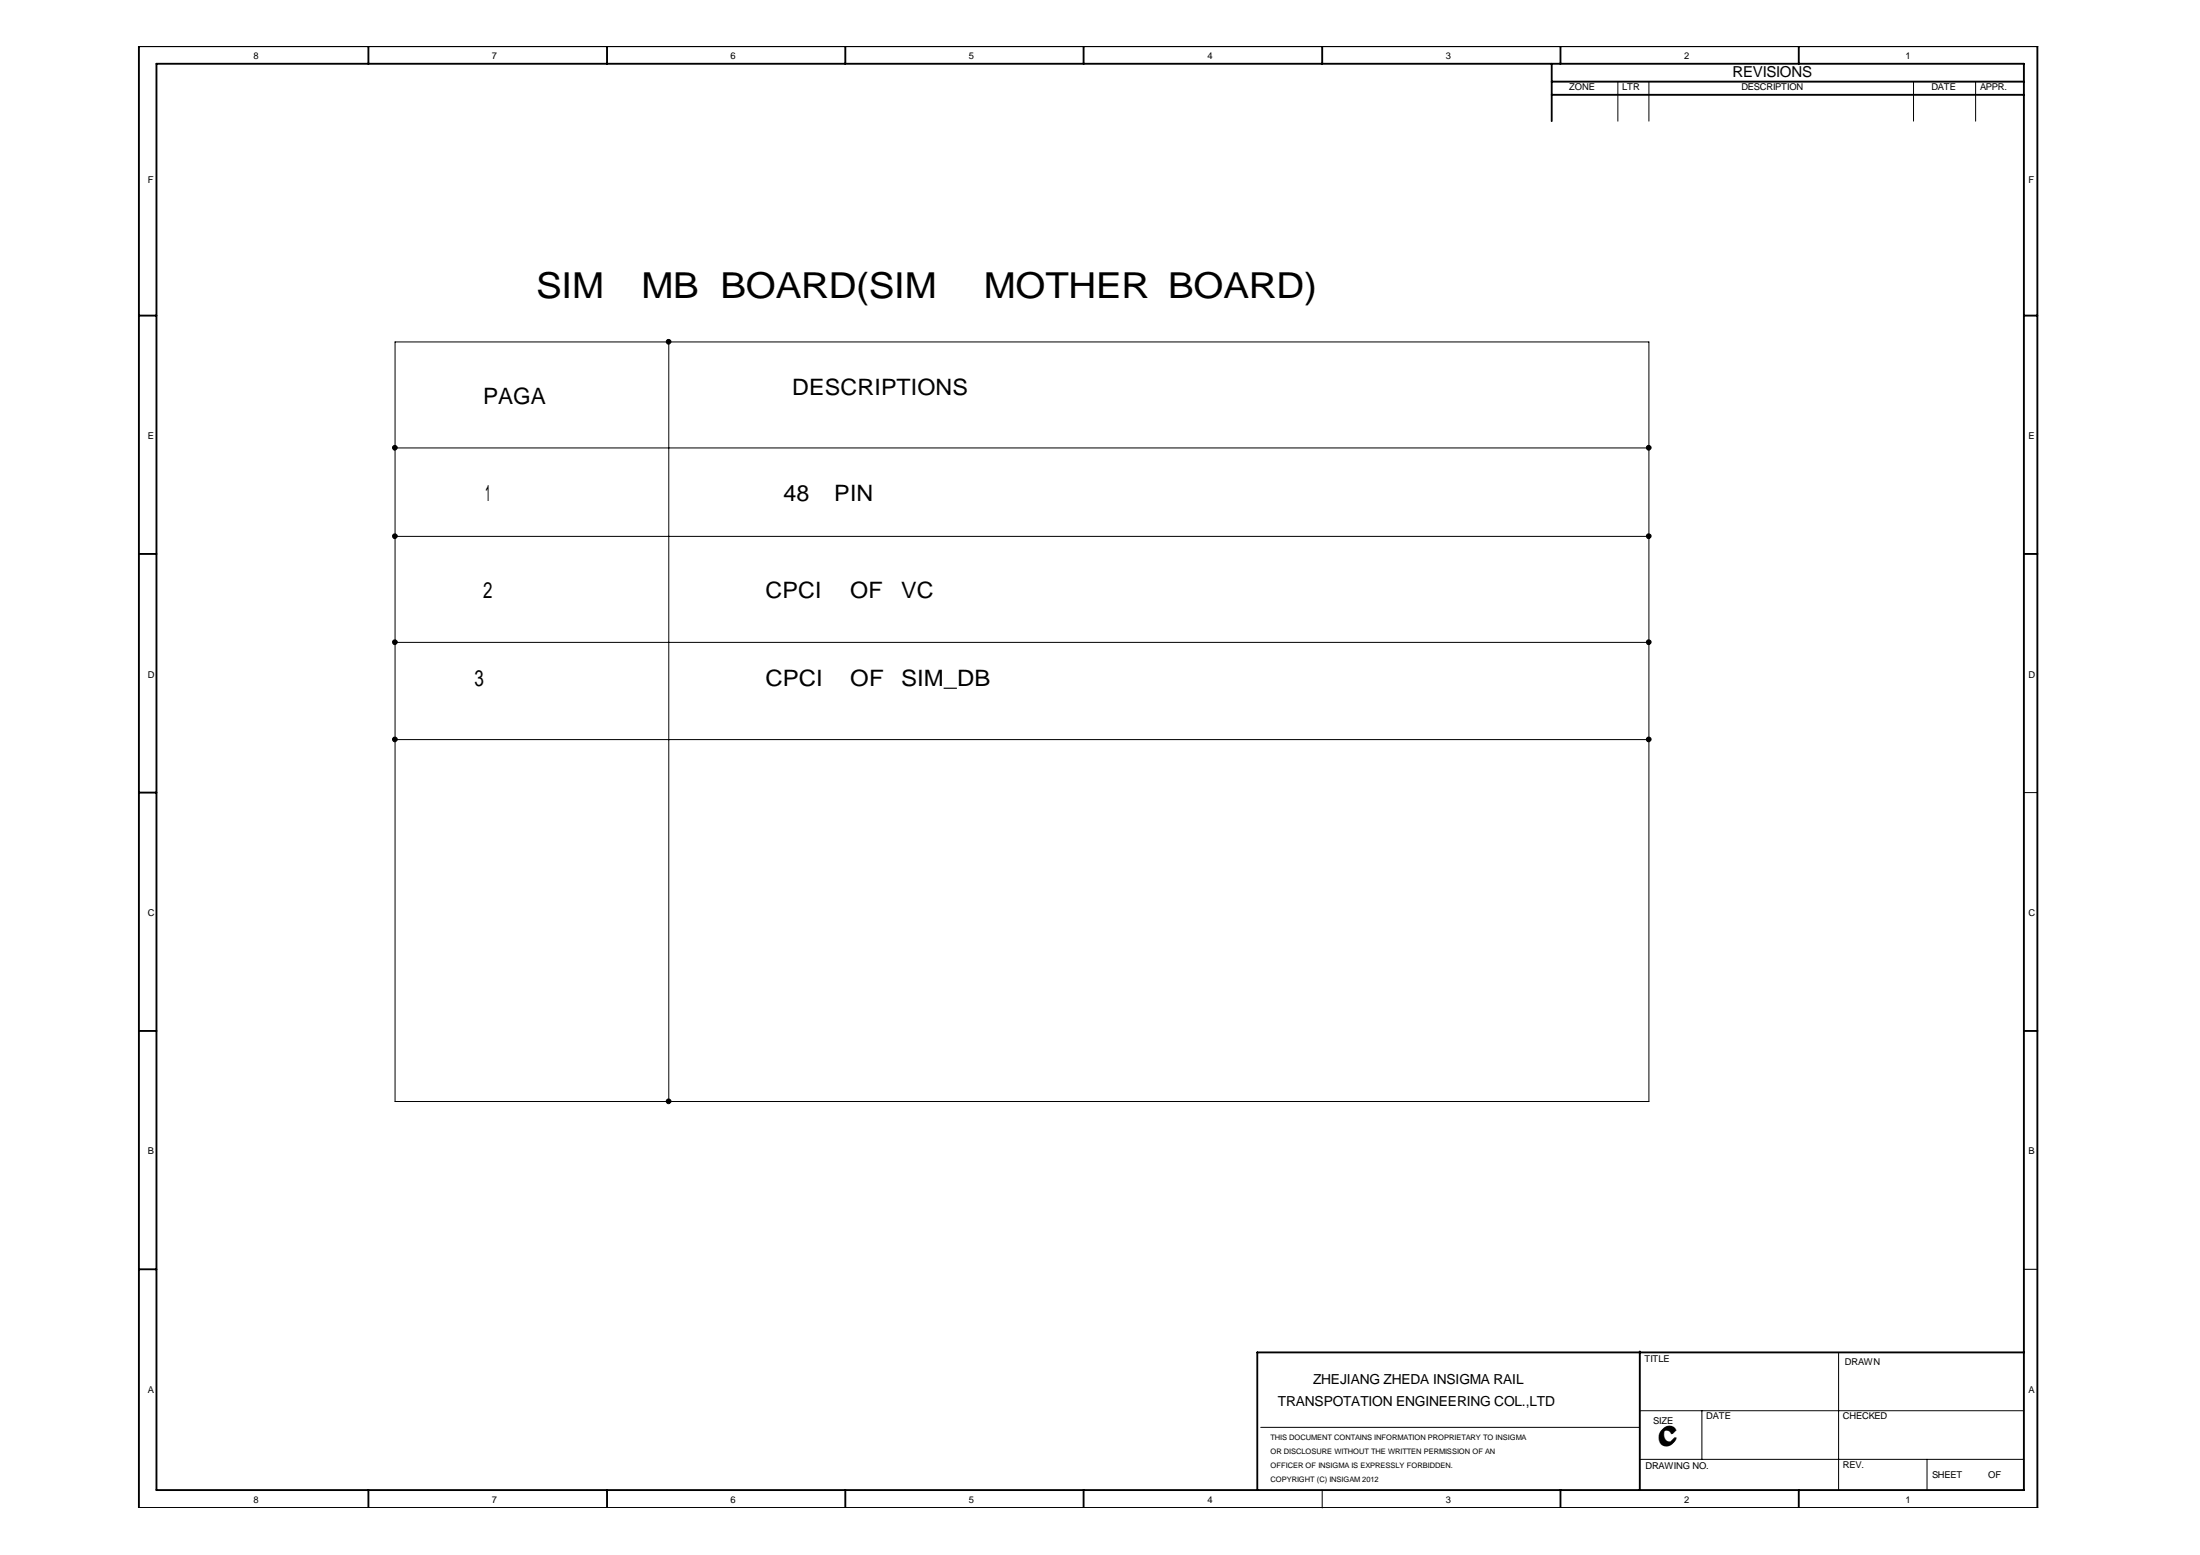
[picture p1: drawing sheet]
<svg xmlns="http://www.w3.org/2000/svg" width="297mm" height="210mm" viewBox="0 0 297 210" stroke-linecap="round" stroke-linejoin="round" font-family="sans-serif">
<g fill="none" stroke="#000" stroke-width=".25">
<path d="M18.8 6.2h256.3v197.4h-256.3zM21.1 8.6h252.2v192.5h-252.2zM49.7 6.2v2.4M82 6.2v2.4M114.1 6.2v2.4M146.3 6.2v2.4M178.5 6.2v2.4M209.5 11h63.8M209.5 8.6v7.8M209.5 12.8h63.8M210.7 6.2v2.4M242.9 6.2v2.4"/>
<path d="M18.8 42.6h2.3M273.3 42.6h1.8M18.8 74.8h2.3M273.3 74.8h1.8M18.8 107h2.3M18.8 139.2h2.3M273.3 139.2h1.8M18.8 171.3h2.3M221.4 182.4v18.7M273.3 182.6h-103.5v18.5M49.7 201.1v2.5M82 201.1v2.5"/>
<path d="M114.1 201.1v2.5M146.3 201.1v2.5M210.7 201.1v2.5M242.9 201.1v2.5"/>
</g>
<g fill="none" stroke="#000" stroke-width=".14">
<path d="M218.4 11v5.4M222.6 11v5.4M258.4 11v5.4M266.7 11v5.4M53.3 46.2h169.3v102.5h-169.3zM90.3 46.2v102.5M53.3 60.5h169.3M53.3 72.4h169.3M53.3 99.8h169.3M53.3 86.7h169.3M273.3 107h1.8M273.3 171.3h1.8"/>
<path d="M170.2 192.7h51.2M221.4 197h51.9M221.4 190.4h51.9M229.8 190.4v6.6M248.2 182.7v18.4M260.2 197v4.1M178.5 201.1v2.5"/>
</g>
<g fill="#000" stroke="#000" stroke-width=".14">
<circle cx="90.3" cy="46.1" r=".32"/>
<circle cx="53.3" cy="60.4" r=".32"/>
<circle cx="53.3" cy="72.4" r=".32"/>
<circle cx="222.6" cy="60.4" r=".32"/>
<circle cx="222.6" cy="72.4" r=".32"/>
<circle cx="53.3" cy="86.7" r=".32"/>
<circle cx="53.3" cy="99.8" r=".32"/>
<circle cx="222.6" cy="86.7" r=".32"/>
<circle cx="222.6" cy="99.8" r=".32"/>
<circle cx="90.3" cy="148.7" r=".32"/>
</g>
<g font-size="4.8">
<text x="72.4" y="40.2">SIM</text>
<text x="86.6" y="40.2">MB BOARD(SIM</text>
<text x="132.8" y="40.2">MOTHER BOARD)</text>
</g>
<text font-size="3.2" x="223.9" y="195.2">C</text>
<g font-size="3">
<text x="107" y="53.3">DESCRIPTIONS</text>
<text x="65.2" y="54.5">PAGA</text>
<text x="65.5" y="67.6">1</text>
<text x="105.8" y="67.6">48</text>
<text x="112.6" y="67.6">PIN</text>
<text x="65.2" y="80.7">2</text>
<text x="103.4" y="80.7">CPCI</text>
<text x="114.8" y="80.7">OF</text>
<text x="121.7" y="80.7">VC</text>
<text x="64.1" y="92.6">3</text>
<text x="103.4" y="92.6">CPCI</text>
<text x="114.8" y="92.6">OF</text>
<text x="121.7" y="92.6">SIM_DB</text>
</g>
<text font-size="2" x="233.9" y="10.4">REVISIONS</text>
<g font-size="1.9">
<text x="172.6" y="189.8">TRANSPOTATION ENGINEERING COL.,LTD</text>
<text x="177.3" y="186.8">ZHEJIANG ZHEDA INSIGMA RAIL</text>
</g>
<g font-size="1.3">
<text x="34.2" y="8">8</text>
<text x="66.4" y="8">7</text>
<text x="98.6" y="8">6</text>
<text x="130.8" y="8">5</text>
<text x="163" y="8">4</text>
<text x="195.2" y="8">3</text>
<text x="227.4" y="8">2</text>
<text x="257.3" y="8">1</text>
<text x="211.9" y="12.2">ZONE</text>
<text x="219" y="12.2">LTR</text>
<text x="235.1" y="12.2">DESCRIPTION</text>
<text x="260.8" y="12.2">DATE</text>
<text x="267.3" y="12.2">APPR.</text>
<text x="19.9" y="24.7">F</text>
<text x="273.9" y="24.7">F</text>
<text x="19.9" y="59.2">E</text>
<text x="273.9" y="59.2">E</text>
<text x="19.9" y="91.5">D</text>
<text x="273.9" y="91.5">D</text>
<text x="19.9" y="123.6">C</text>
<text x="273.9" y="123.6">C</text>
<text x="19.9" y="155.8">B</text>
<text x="273.9" y="155.8">B</text>
<text x="222" y="183.8">TITLE</text>
<text x="249.1" y="184.3">DRAWN</text>
<text x="19.9" y="188">A</text>
<text x="230.4" y="191.6">DATE</text>
<text x="248.8" y="191.6">CHECKED</text>
<text x="273.9" y="188">A</text>
<text x="223.2" y="192.2">SIZE</text>
<text x="34.2" y="202.9">8</text>
<text x="66.4" y="202.9">7</text>
<text x="98.6" y="202.9">6</text>
<text x="130.8" y="202.9">5</text>
<text x="163" y="202.9">4</text>
<text x="195.2" y="202.9">3</text>
<text x="222.2" y="198.3">DRAWING NO.</text>
<text x="227.4" y="202.9">2</text>
<text x="248.8" y="198.1">REV.</text>
<text x="257.3" y="202.9">1</text>
<text x="260.9" y="199.5">SHEET</text>
<text x="268.4" y="199.6">OF</text>
</g>
<g font-size="1">
<text x="171.5" y="194.4">THIS DOCUMENT CONTAINS INFORMATION PROPRIETARY TO INSIGMA</text>
<text x="171.5" y="196.3">OR DISCLOSURE WITHOUT THE WRITTEN PERMISSION OF AN</text>
<text x="171.5" y="198.2">OFFICER OF INSIGMA IS EXPRESSLY FORBIDDEN.</text>
<text x="171.5" y="200">COPYRIGHT (C) INSIGAM 2012</text>
</g>
</svg>
